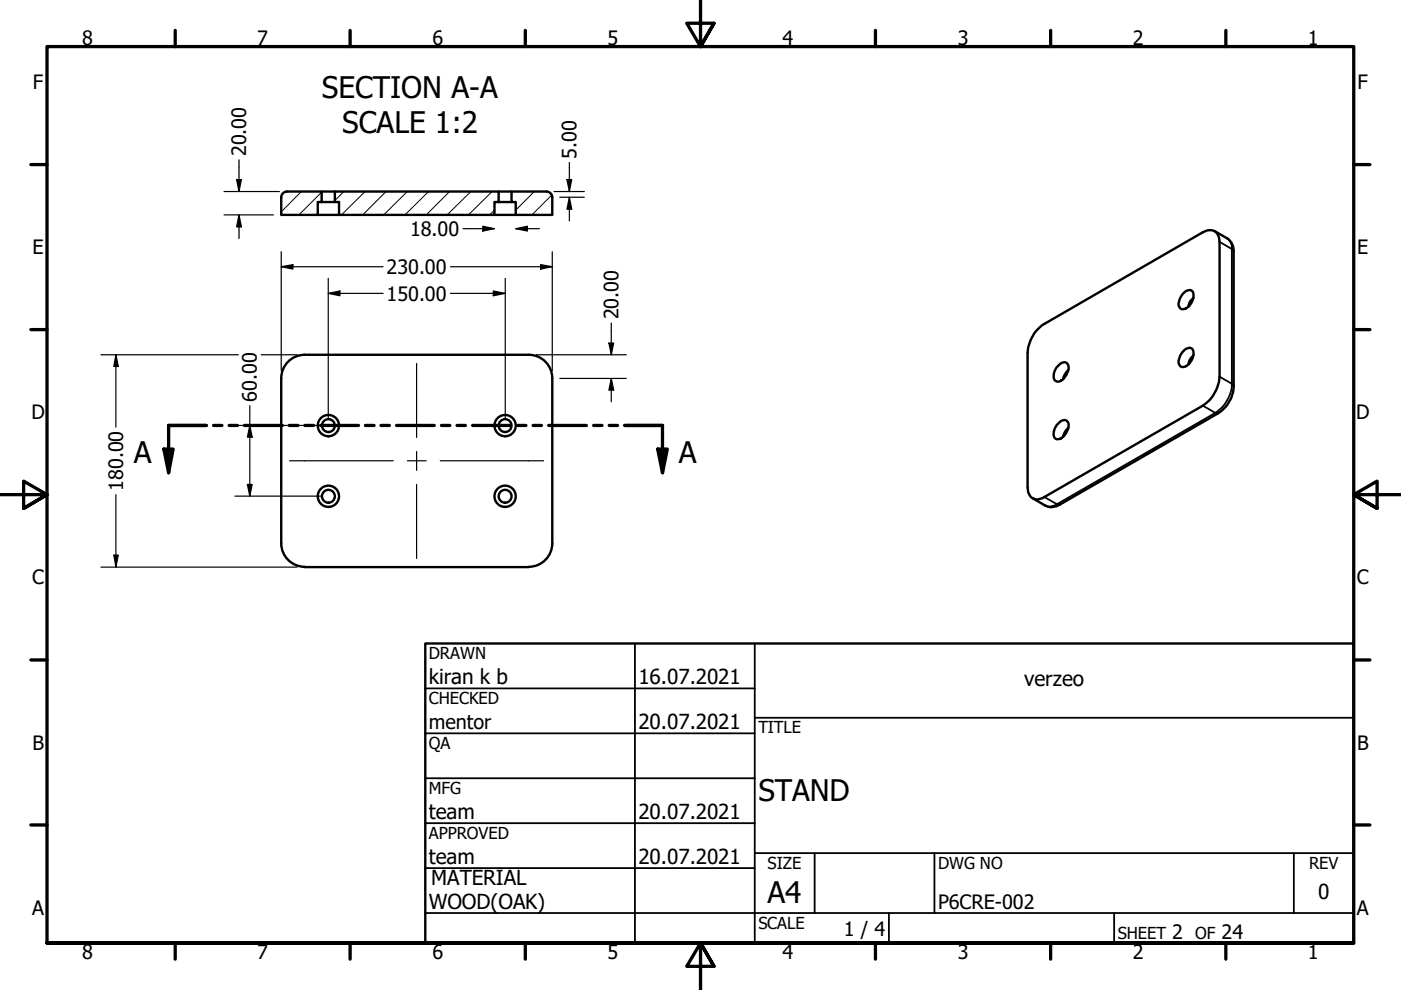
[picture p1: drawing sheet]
<svg xmlns="http://www.w3.org/2000/svg" width="297mm" height="210mm" viewBox="0 0 297 210" stroke-linecap="round" stroke-linejoin="round" font-family="sans-serif">
<!-- layer: Hatch (ANSI) -->
<g fill="none" stroke="#000" stroke-width=".21">
<path d="M63.9 40.6l-4.3 4.3M68.2 40.7l-4.8 4.9M72.9 40.6l-1.9 1.9M77.4 40.6l-5 5M81.9 40.6l-5 5M86.4 40.6l-5.1 5M90.9 40.6l-5 5M95.3 40.6l-4.9 5M99.8 40.6l-5 5M104.3 40.6l-5 5M104.8 44.5l-1 1.1M108.8 40.6l-.3 .3"/>
<path d="M113.3 40.6l-4 3.9M117 41.4l-4.2 4.2"/>
</g>
<!-- layer: Visible (ANSI) -->
<g fill="none" stroke="#000" stroke-width=".51">
<path d="M59.6 41.8v3.8h7.8v-2.8h.8v-2.2h-7.3a1.24 1.24 0 0 0-1.3 1.2M67.4 45.6h4.5M68.2 42.8h2.8M68.2 40.6h2.8M71 40.6h34.7v2.2h-.9v2.8h-32.9v-2.8h-.9zM104.8 45.6h4.5M105.7 42.8h2.8M105.7 40.6h2.8M115.8 40.6h-7.3v2.2h.8v2.8h7.8v-3.8M115.9 40.6a1.24 1.24 0 0 1 1.2 1.3M257.5 49l2.7 1.5a3.3 3.3 0 0 1 1.4 2.8v28.6a7.4 7.4 0 0 1-3.3 5.7l-33.6 19.4a3.2 3.2 0 0 1-3.1 .2l-2.7-1.6M64.6 75.2h47.5"/>
<path d="M64.6 75.2a5 5 0 0 0-5 5M112.1 75.2a5 5 0 0 1 5 5M219.6 70.2l1.4-1.3 34-19.7a2.17 2.17 0 0 1 2.5-.2 2.17 2.17 0 0 1 1.1 2.3v28.6a8.2 8.2 0 0 1-3.6 6.1l-33.6 19.4a2.17 2.17 0 0 1-2.5 .2 2.17 2.17 0 0 1-1-2.3v-28.5a8.6 8.6 0 0 1 1.7-4.6zM224 77.9l.3-.3a1.31 1.31 0 0 1 2-.5 2.66 2.66 0 0 1-.7 3.1l-.3 .3a1.07 1.07 0 0 1-1.3 .3 1.07 1.07 0 0 1-.6-1.2l.2-.9zM226.5 78.5l-.8 1-.3 .9M250.8 74.5a1.39 1.39 0 0 1 2.1-.4 2.85 2.85 0 0 1-2.3 3.7 1.45 1.45 0 0 1-.5-2.1zM250.8 62.3a1.39 1.39 0 0 1 2.1-.5 2.85 2.85 0 0 1-2.3 3.8l-.5-.4a2.24 2.24 0 0 1 .5-2.6zM253 75.3l-.6 .7-.5 1.3M253 63.2a2.82 2.82 0 0 0-1.1 1.9M59.6 80.2v35M117.1 80.2v35M224 90.1l.3-.3a1.21 1.21 0 0 1 1.1-.7 1.21 1.21 0 0 1 1.1 .5 3.2 3.2 0 0 1-2.2 3.5 .96 .96 0 0 1-.9-1.2l.2-.9z"/>
<path d="M226.5 90.7l-.6 .6-.5 1.3M59.6 115.2a5 5 0 0 0 5 5M117.1 115.2a5 5 0 0 1-5 5M64.6 120.2h47.5"/>
<circle cx="69.6" cy="90.2" r="2.25"/>
<circle cx="69.6" cy="90.2" r="1.37"/>
<circle cx="107.1" cy="90.2" r="2.25"/>
<circle cx="107.1" cy="90.2" r="1.37"/>
<circle cx="69.6" cy="105.2" r="2.25"/>
<circle cx="69.6" cy="105.2" r="1.37"/>
<circle cx="107.1" cy="105.2" r="2.25"/>
<circle cx="107.1" cy="105.2" r="1.37"/>
</g>
<!-- layer: Visible Narrow (ANSI) -->
<path d="M258.6 51.3l2.6 1.5v28.6M260.2 50.5l.5 .6a2.29 2.29 0 0 1 .5 1.7l.4 .5M258.6 79.9l2.6 1.5M255 86l2.7 1.5-33.6 19.4M261.2 81.4l.4 .5M261.2 81.4a7.9 7.9 0 0 1-3.5 6.1l.6 .1M221.4 105.4l2.7 1.5M224.1 106.9l.2 .1h.4M224.1 106.9l-1 .4a1.74 1.74 0 0 1-1.5-.1" fill="none" stroke="#000" stroke-width=".38"/>
<!-- layer: Section Line (ANSI) -->
<g fill="none" stroke="#000" stroke-width=".7">
<path d="M34.7 95.2h2l-.9 5zM43.8 90.2h-8v10M45.3 90.2h1.8M48.6 90.2h1.8M51.8 90.2h8.1M61.3 90.2h1.9M64.6 90.2h1.9M67.9 90.2h8.1M77.5 90.2h1.8M80.8 90.2h1.7M84.1 90.2h8M93.6 90.2h1.8"/>
<path d="M96.9 90.2h1.8M100.2 90.2h8M109.7 90.2h1.8M113 90.2h1.8M116.3 90.2h8M125.9 90.2h1.7M129.2 90.2h1.7M132.5 90.2h8v10M139.4 95.2h2.1l-1 5z"/>
</g>
<g fill="#000">
<path d="M34.7 95.2h2l-.9 5z" fill-rule="evenodd"/>
<path d="M139.4 95.2h2.1l-1 5z" fill-rule="evenodd"/>
</g>
<!-- layer: Border (ANSI) -->
<g fill="none" stroke="#000" stroke-width=".7">
<path d="M148.5 -.1v10l-2.9-5h5.8l-2.9 5 2.9-5M37.1 6.4v3.5M74.2 6.4v3.5M111.4 6.4v3.5M185.6 6.4v3.5M222.8 6.4v3.5M259.9 6.4v3.5M6.5 34.9h3.5M287 34.9h3.4M6.5 69.9h3.5M287 69.9h3.4M0 104.9h10l-5-2.9v5.8l5-2.9-5 2.9"/>
<path d="M297 104.9h-10l5-2.9v5.8l-5-2.9 5 2.9M6.5 139.9h3.5M287 139.9h3.4M6.5 174.9h3.5M287 174.9h3.4M10 199.9v-190h277v190h-277h277M37.1 199.9v3.5M74.2 199.9v3.5M111.4 199.9v3.5M185.6 199.9v3.5M222.8 199.9v3.5M259.9 199.9v3.5"/>
<path d="M151.4 204.9l-2.9-5 2.9 5h-5.8l2.9-5v10"/>
</g>
<!-- layer: Title (ANSI) -->
<g fill="none" stroke="#000" stroke-width=".38">
<path d="M134.6 136.4v63.5M160 136.4v63.5M90.2 146h69.8M90.2 155.5h69.8M160 152.2h127M90.2 165h69.8M90.2 174.5h69.8M90.2 193.6h196.8M90.2 184.1h69.8M160 180.9h127M172.7 180.9v12.7M188.5 193.6v6.3"/>
<path d="M198.1 180.9v12.7M236.2 193.6v6.3M274.3 180.9v12.7"/>
</g>
<path d="M90.2 136.4h196.8v63.5h-196.8z" fill="none" stroke="#000" stroke-width=".51"/>
<!-- layer: Centerline (ANSI) -->
<path d="M88.3 77.1v15.6M61.4 97.7h22M86.4 97.7h4M88.3 95.7v4M93.3 97.7h22M88.3 102.7v15.7" fill="none" stroke="#000" stroke-width=".25"/>
<!-- layer: Dimension (ANSI) -->
<g fill="none" stroke="#000" stroke-width=".25">
<path d="M50.2 38.1h1l-.5 2.5zM50.7 33.9v6.7M120.2 38.1h1l-.5 2.5zM120.7 34.5v6.1M47.5 45.6h10.5M47.5 40.6h11.7M50.7 45.6l.5 2.5h-1zM50.7 45.6v5M59.6 56.6l2.5-.5v1zM59.6 56.6h21.6M59.6 53.4v25.2M69.6 59v29.6"/>
<path d="M95.5 56.6h21.6M98.2 48.5h6.6M102.4 48l2.4 .5-2.4 .5zM107.1 59v29.6M109.3 48.5l2.5-.5v1zM109.3 48.5h5.1M114.6 56.1l2.5 .5-2.5 .5zM117.1 53.4v25.2M117.5 40.6h6.4M118.7 41.8h5.2M120.7 41.8l.5 2.6h-1zM120.7 41.8v5"/>
<path d="M21.4 75.2h29.1M24.6 75.2l.5 2.5h-1zM24.6 75.2v15.4M55.4 75.2h7.6M69.6 62.2l2.5-.5v1zM69.6 62.2h11.6M95.5 62.2h11.6M104.6 61.7l2.5 .5-2.5 .5zM113.7 75.2h19.1M129.1 72.7h1l-.5 2.5zM129.6 68.5v6.7M49.8 90.2h18.2"/>
<path d="M53 90.2l.5 2.5h-1zM53 86v19.2M118.7 80.2h14.1M129.6 80.2l.5 2.5h-1zM129.6 80.2v5M24.1 117.7h1l-.5 2.5zM24.6 104.9v15.3M49.8 105.2h18.2M52.5 102.7h1l-.5 2.5zM21.4 120.2h41.6"/>
</g>
<g fill="#000">
<path d="M50.2 38.1h1l-.5 2.5z" fill-rule="evenodd"/>
<path d="M120.2 38.1h1l-.5 2.5z" fill-rule="evenodd"/>
<path d="M50.7 45.6l.5 2.5h-1z" fill-rule="evenodd"/>
<path d="M59.6 56.6l2.5-.5v1z" fill-rule="evenodd"/>
<path d="M102.4 48l2.4 .5-2.4 .5z" fill-rule="evenodd"/>
<path d="M109.3 48.5l2.5-.5v1z" fill-rule="evenodd"/>
<path d="M114.6 56.1l2.5 .5-2.5 .5z" fill-rule="evenodd"/>
<path d="M120.7 41.8l.5 2.6h-1z" fill-rule="evenodd"/>
<path d="M24.6 75.2l.5 2.5h-1z" fill-rule="evenodd"/>
<path d="M69.6 62.2l2.5-.5v1z" fill-rule="evenodd"/>
<path d="M104.6 61.7l2.5 .5-2.5 .5z" fill-rule="evenodd"/>
<path d="M129.1 72.7h1l-.5 2.5z" fill-rule="evenodd"/>
<path d="M53 90.2l.5 2.5h-1z" fill-rule="evenodd"/>
<path d="M129.6 80.2l.5 2.5h-1z" fill-rule="evenodd"/>
<path d="M24.1 117.7h1l-.5 2.5z" fill-rule="evenodd"/>
<path d="M52.5 102.7h1l-.5 2.5z" fill-rule="evenodd"/>
</g>
<g font-size="6.3">
<text x="68.3" y="20.8">SECTION A-A</text>
<text x="72.6" y="28.3">SCALE 1:2</text>
<text x="28.4" y="98.3">A</text>
<text x="144" y="98.3">A</text>
<text x="160.8" y="169.8">STAND</text>
<text x="162.8" y="191.4">A4</text>
</g>
<g font-size="4.4">
<text x="90.9" y="145.1">kiran k b</text>
<text x="135.4" y="145.1">16.07.2021</text>
<text x="217.2" y="145.5">verzeo</text>
<text x="135.4" y="154.6">20.07.2021</text>
<text x="90.9" y="173.6">team</text>
<text x="135.4" y="173.6">20.07.2021</text>
<text x="90.9" y="183.2">team</text>
<text x="135.4" y="183.2">20.07.2021</text>
<text x="91.4" y="187.6">MATERIAL</text>
<text x="279.5" y="190.7">0</text>
<text x="90.9" y="192.7">WOOD(OAK)</text>
</g>
<g font-size="4.2">
<text x="17.4" y="9.5">8</text>
<text x="54.5" y="9.5">7</text>
<text x="91.7" y="9.5">6</text>
<text x="128.8" y="9.5">5</text>
<text x="165.9" y="9.5">4</text>
<text x="203.1" y="9.5">3</text>
<text x="240.2" y="9.5">2</text>
<text x="277.3" y="9.5">1</text>
<text x="7" y="19">F</text>
<text x="287.8" y="19">F</text>
<text x="52.2" y="33.1" transform="rotate(-90 52.2 33.1)">20.00</text>
<text x="122.2" y="33.7" transform="rotate(-90 122.2 33.7)">5.00</text>
<text x="6.9" y="53.9">E</text>
<text x="86.9" y="50">18.00</text>
<text x="287.7" y="53.9">E</text>
<text x="82" y="58.1">230.00</text>
<text x="82" y="63.7">150.00</text>
<text x="131.1" y="67.7" transform="rotate(-90 131.1 67.7)">20.00</text>
<text x="6.7" y="88.9">D</text>
<text x="54.5" y="85.2" transform="rotate(-90 54.5 85.2)">60.00</text>
<text x="287.5" y="88.9">D</text>
<text x="26.1" y="104" transform="rotate(-90 26.1 104)">180.00</text>
<text x="6.8" y="123.9">C</text>
<text x="287.7" y="123.9">C</text>
<text x="90.9" y="154.7">mentor</text>
<text x="6.9" y="158.9">B</text>
<text x="287.7" y="158.9">B</text>
<text x="6.8" y="193.9">A</text>
<text x="198.9" y="192.8">P6CRE-002</text>
<text x="287.7" y="193.9">A</text>
<text x="17.4" y="203.4">8</text>
<text x="54.5" y="203.4">7</text>
<text x="91.7" y="203.4">6</text>
<text x="128.8" y="203.4">5</text>
<text x="165.9" y="203.4">4</text>
<text x="178.9" y="198.5">1 / 4</text>
<text x="203.1" y="203.4">3</text>
<text x="240.2" y="203.4">2</text>
<text x="248.5" y="199.1">2</text>
<text x="259" y="199.1">24</text>
<text x="277.3" y="203.4">1</text>
</g>
<g font-size="3.5">
<text x="90.9" y="139.7">DRAWN</text>
<text x="90.9" y="149.3">CHECKED</text>
<text x="160.8" y="155.5">TITLE</text>
<text x="90.9" y="158.8">QA</text>
<text x="90.9" y="168.3">MFG</text>
<text x="90.9" y="177.8">APPROVED</text>
<text x="162.8" y="184.2">SIZE</text>
<text x="198.9" y="184.2">DWG NO</text>
<text x="277.6" y="184.2">REV</text>
<text x="160.8" y="196.9">SCALE</text>
<text x="237" y="199.1">SHEET</text>
<text x="253.4" y="199.1">OF</text>
</g>
</svg>
